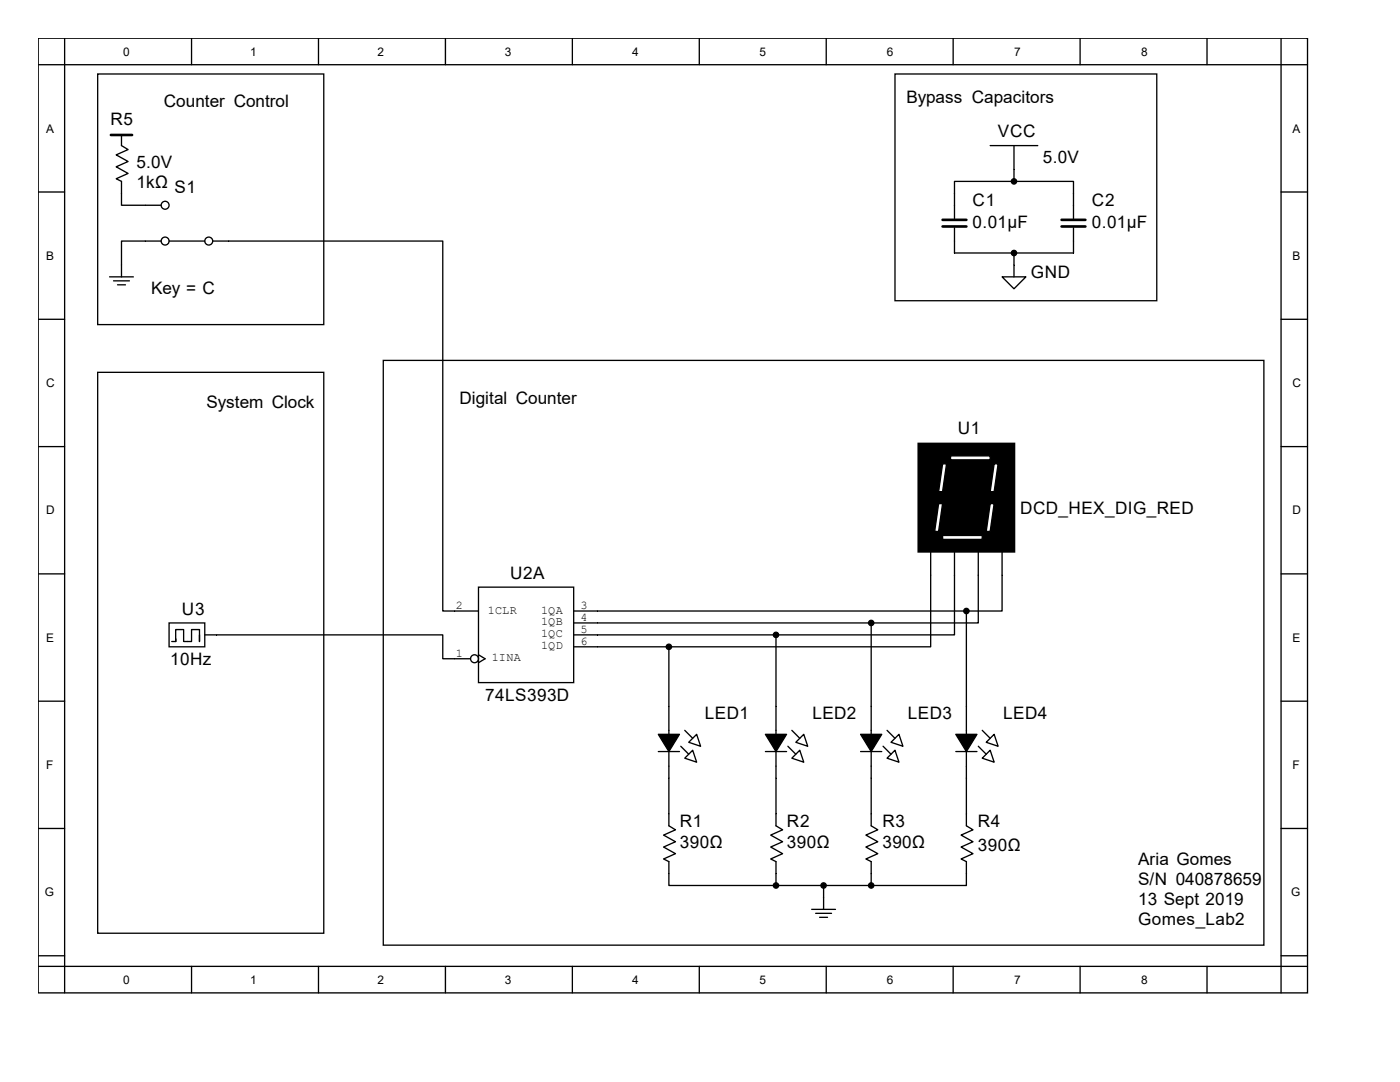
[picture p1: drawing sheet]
<svg xmlns="http://www.w3.org/2000/svg" width="279mm" height="216mm" viewBox="0 0 279 216" stroke-linecap="round" stroke-linejoin="round" font-family="sans-serif">
<g fill="none" stroke="#000" stroke-width=".26">
<path d="M7.6 7.6h253.3v190.5h-253.3zM7.6 12.9h253.3M12.9 7.6v190.5M38.2 7.6v5.3M63.6 7.6v5.3M88.9 7.6v5.3M114.2 7.6v5.3M139.6 7.6v5.3M164.9 7.6v5.3M190.2 7.6v5.3M215.6 7.6v5.3M240.9 7.6v5.3"/>
<path d="M255.7 7.6v190.5M7.6 38.3h5.3M255.7 38.3h5.2M7.6 63.7h5.3M255.7 63.7h5.2M7.6 89.1h5.3M255.7 89.1h5.2M7.6 114.5h5.3M255.7 114.5h5.2M7.6 139.9h5.3M255.7 139.9h5.2M7.6 165.3h5.3"/>
<path d="M255.7 165.3h5.2M7.6 190.7h5.3M7.6 192.8h253.3M38.2 192.8v5.3M63.6 192.8v5.3M88.9 192.8v5.3M114.2 192.8v5.3M139.6 192.8v5.3M164.9 192.8v5.3M190.2 192.8v5.3M215.6 192.8v5.3M240.9 192.8v5.3"/>
<path d="M255.7 190.7h5.2"/>
</g>
<path d="M183.4 88.6h19v21.4h-19z" fill-rule="evenodd" fill="#000" stroke="#000" stroke-width=".53"/>
<g fill="#fff" stroke="#000" stroke-width=".26">
<path d="M188.1 92.6h.8l-.8 5.5h-.8z" fill-rule="evenodd"/>
<path d="M187.3 100.5h.8l-.8 5.5h-.8z" fill-rule="evenodd"/>
<path d="M198.4 92.6h.8l-.8 5.5h-.8z" fill-rule="evenodd"/>
<path d="M189.7 91h7.9v.8h-7.9z" fill-rule="evenodd"/>
<path d="M197.6 100.5h.8l-.8 5.5h-.8z" fill-rule="evenodd"/>
<path d="M188.1 106.8h7.9v.8h-7.9z" fill-rule="evenodd"/>
</g>
<g fill="none" stroke="#000" stroke-width=".26">
<path d="M19.5 14.8h45.1v50h-45.1zM178.6 14.8h52.3v45.2h-52.3zM24.2 26.9v2.2l1.4 .7-2.4 1.1 2.4 1.3-2.4 1.1 2.4 1.3-2.4 1.1 1 .5v4.8h8M197.6 29.1h9.5M202.4 36.2h-11.9v7.4M202.4 36.2h11.8v7.4M202.4 29.1v7.1M21.9 55.2h4.7M22.7 56h3.1M23.5 56.8h1.5M32.2 48.1h-8v7.1M33.7 48.1h7.2"/>
<path d="M42.5 48.1h45.9v73.8h7.1M190.5 45.5v5h23.7v-5M200 55.2h4.7l-2.3 2.4zM202.4 50.5v4.7M19.5 74.3h45.1v111.9h-45.1zM76.5 71.9h175.7v116.7h-175.7zM95.5 117.2h19v19h-19zM185.7 110v19.1h-52.2M190.5 110v16.7h-35.6M195.2 110v14.3h-21.3M200 110v11.9h-7.1M33.7 124.3h7.2v4.8h-7.2z"/>
<path d="M34.3 128h.8M39.8 126.7v1.3v-2.4h-1.6v2.4h-1.6v-2.4h-1.5v2.4v-.5M40.9 126.7h47.5v4.7h5.5M95.5 130.7l1.3 .7-1.3 .8M114.5 121.9h78.4M114.5 124.3h59.4M114.5 126.7h40.4M114.5 129.1h19M133.5 129.1v35.7l1.3 .8-2.4 1 2.4 1.4-2.4 1 2.4 1.3-2.4 1.1 1.1 .5v4.8h21.4M154.9 126.7v38.1l1.3 .8-2.4 1 2.4 1.4-2.4 1 2.4 1.3-2.4 1.1 1.1 .5v4.8M173.9 124.3v40.5l1.3 .8-2.4 1 2.4 1.4-2.4 1 2.4 1.3-2.4 1.1 1.1 .5v4.8M192.9 121.9v42.9l1.3 .8-2.4 1 2.4 1.4-2.4 1 2.4 1.3-2.4 1.1 1.1 .5v4.8h-19"/>
<path d="M131.4 150h4.2M135.9 148.9l1.5 1.6M136.7 145.7l1.5 1.6M138.2 149.7l.8 2.4-2.3-.8zM139 146.5l.8 2.4-2.4-.8zM152.8 150h4.2M157.2 148.9l1.6 1.6M158 145.7l1.6 1.6M159.6 149.7l.8 2.4-2.4-.8zM160.4 146.5l.8 2.4-2.4-.8zM171.8 150h4.2M176.2 148.9l1.6 1.6"/>
<path d="M177 145.7l1.6 1.6M178.6 149.7l.8 2.4-2.4-.8zM179.4 146.5l.8 2.4-2.4-.8zM190.8 150h4.2M195.2 148.9l1.6 1.6M196 145.7l1.6 1.6M197.6 149.7l.8 2.4-2.4-.8zM198.4 146.5l.8 2.4-2.4-.8zM154.9 176.7h19M164.4 176.7v4.8M162 181.5h4.7M162.8 182.2h3.1"/>
<path d="M163.6 183h1.6"/>
<circle cx="33" cy="41" r=".79"/>
<circle cx="33" cy="48.1" r=".79"/>
<circle cx="41.7" cy="48.1" r=".79"/>
<circle cx="94.7" cy="131.4" r=".79"/>
</g>
<g fill="#000" stroke="#000" stroke-width=".26">
<path d="M131.4 146.5h4.2l-2.1 3.5zM152.8 146.5h4.2l-2.1 3.5zM171.8 146.5h4.2l-2.1 3.5zM190.8 146.5h4.2l-2.1 3.5z"/>
<circle cx="202.4" cy="36.2" r=".53"/>
<circle cx="202.4" cy="50.5" r=".53"/>
<circle cx="133.5" cy="129.1" r=".53"/>
<circle cx="154.9" cy="126.7" r=".53"/>
<circle cx="173.9" cy="124.3" r=".53"/>
<circle cx="192.9" cy="121.9" r=".53"/>
<circle cx="154.9" cy="176.7" r=".53"/>
<circle cx="164.4" cy="176.7" r=".53"/>
<circle cx="173.9" cy="176.7" r=".53"/>
</g>
<path d="M22.1 26.9h4.3M188.1 43.9h4.8M188.1 45.2h4.8M211.9 43.9h4.7M211.9 45.2h4.7" fill="none" stroke="#000" stroke-width=".53"/>
<g font-size="3.4">
<text x="32.7" y="21.3">Counter Control</text>
<text x="180.9" y="20.5">Bypass Capacitors</text>
<text x="22.1" y="25">R5</text>
<text x="199.1" y="27.4">VCC</text>
<text x="27.2" y="33.5">5.0V</text>
<text x="208.1" y="32.4">5.0V</text>
<text x="27.2" y="37.4">1kΩ</text>
<text x="34.8" y="38.5">S1</text>
<text x="194.1" y="41.2">C1</text>
<text x="217.9" y="41.2">C2</text>
<text x="194.1" y="45.4">0.01µF</text>
<text x="217.9" y="45.4">0.01µF</text>
<text x="30.1" y="58.6">Key = C</text>
<text x="205.7" y="55.5">GND</text>
<text x="41.2" y="81.4">System Clock</text>
<text x="91.7" y="80.6">Digital Counter</text>
<text x="191.1" y="86.7">U1</text>
<text x="203.6" y="102.6">DCD_HEX_DIG_RED</text>
<text x="101.8" y="115.5">U2A</text>
<text x="36.3" y="122.7">U3</text>
<text x="33.9" y="132.7">10Hz</text>
<text x="96.9" y="139.9">74LS393D</text>
<text x="140.7" y="143.6">LED1</text>
<text x="162.1" y="143.6">LED2</text>
<text x="181.2" y="143.6">LED3</text>
<text x="200.2" y="143.6">LED4</text>
<text x="135.7" y="165">R1</text>
<text x="157" y="165">R2</text>
<text x="176.1" y="165">R3</text>
<text x="195.1" y="165">R4</text>
<text x="135.7" y="169.2">390Ω</text>
<text x="157" y="169.2">390Ω</text>
<text x="176.1" y="169.2">390Ω</text>
<text x="195.1" y="169.8">390Ω</text>
<text x="227.2" y="172.7">Aria Gomes</text>
<text x="227.2" y="176.6">S/N 040878659</text>
<text x="227.2" y="180.6">13 Sept 2019</text>
<text x="227.2" y="184.5">Gomes_Lab2</text>
</g>
<g font-size="2.4">
<text x="24.6" y="11.1">0</text>
<text x="50" y="11.1">1</text>
<text x="75.4" y="11.1">2</text>
<text x="100.8" y="11.1">3</text>
<text x="126.2" y="11.1">4</text>
<text x="151.6" y="11.1">5</text>
<text x="177" y="11.1">6</text>
<text x="202.4" y="11.1">7</text>
<text x="227.8" y="11.1">8</text>
<text x="9.2" y="26.5">A</text>
<text x="258" y="26.5">A</text>
<text x="9.2" y="51.9">B</text>
<text x="258" y="51.9">B</text>
<text x="9.2" y="77.3">C</text>
<text x="258" y="77.3">C</text>
<text x="9.2" y="102.7">D</text>
<text x="258" y="102.7">D</text>
<text x="91" y="121.5">2</text>
<text x="97.3" y="122.4">1CLR</text>
<text x="108" y="122.4">1QA</text>
<text x="108" y="124.8">1QB</text>
<text x="115.8" y="121.5">3</text>
<text x="115.8" y="123.9">4</text>
<text x="9.2" y="128.1">E</text>
<text x="91" y="131.1">1</text>
<text x="98.1" y="132">1INA</text>
<text x="108" y="127.2">1QC</text>
<text x="108" y="129.5">1QD</text>
<text x="115.8" y="126.3">5</text>
<text x="115.8" y="128.6">6</text>
<text x="258" y="128.1">E</text>
<text x="9.2" y="153.5">F</text>
<text x="258" y="153.5">F</text>
<text x="8.9" y="178.9">G</text>
<text x="257.7" y="178.9">G</text>
<text x="24.6" y="196.3">0</text>
<text x="50" y="196.3">1</text>
<text x="75.4" y="196.3">2</text>
<text x="100.8" y="196.3">3</text>
<text x="126.2" y="196.3">4</text>
<text x="151.6" y="196.3">5</text>
<text x="177" y="196.3">6</text>
<text x="202.4" y="196.3">7</text>
<text x="227.8" y="196.3">8</text>
</g>
</svg>
